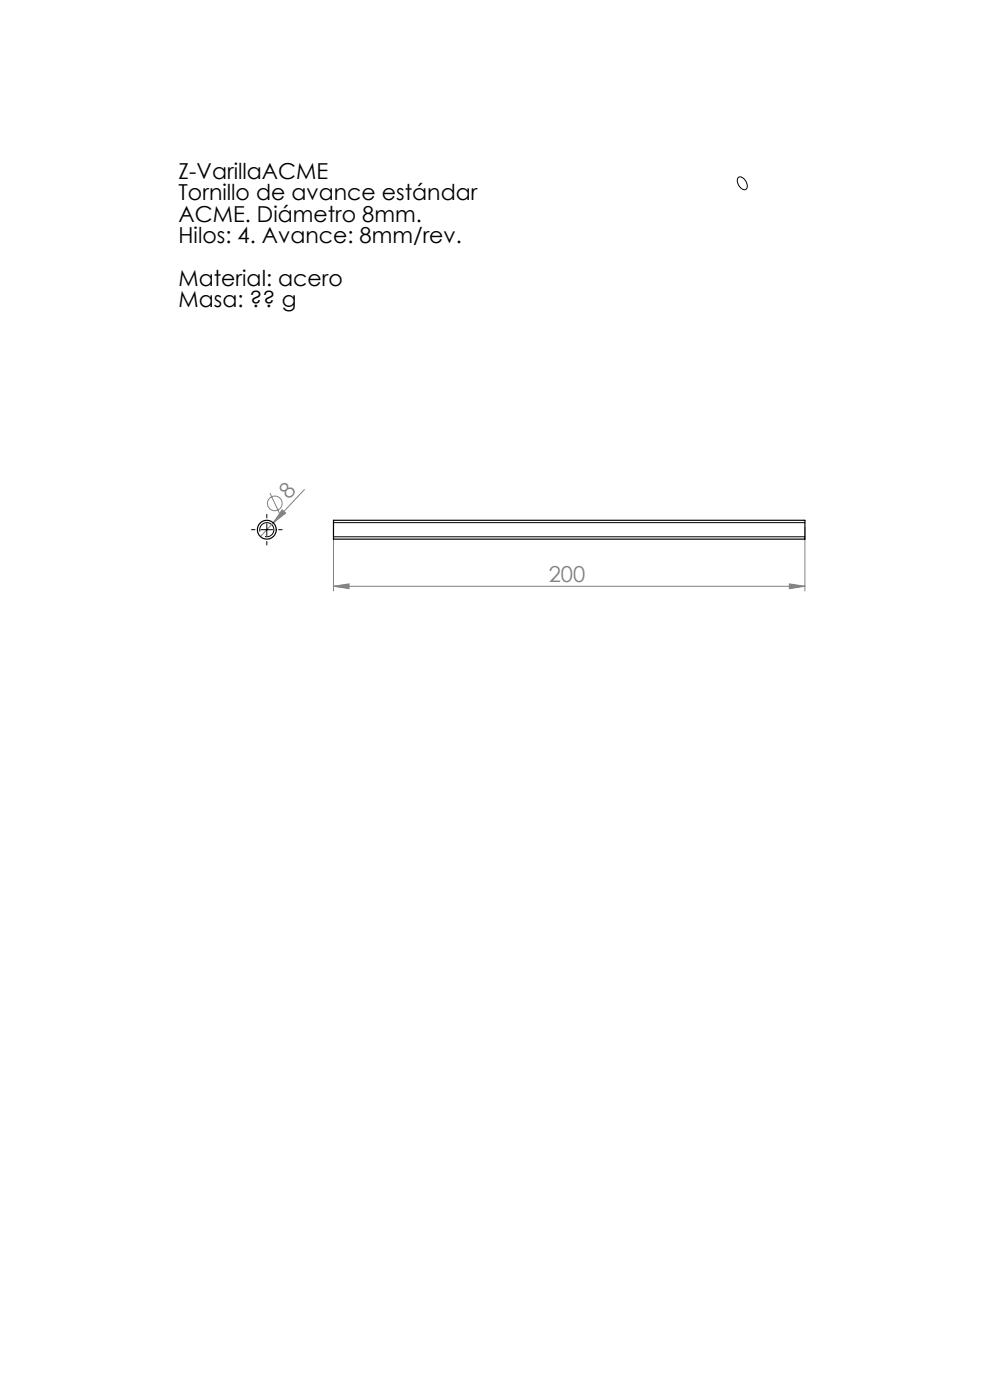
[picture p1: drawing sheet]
<svg xmlns="http://www.w3.org/2000/svg" width="210mm" height="297mm" viewBox="0 0 210 297" stroke-linecap="round" stroke-linejoin="round" font-family="sans-serif">
<g fill="none" stroke="#808080" stroke-width=".21">
<path d="M57.3 104.6l2 4.4M59.8 108.2l.8 .6-2.6 2.1zM64.6 103.8l-9.4 10M70.7 111.9v13.5M170.7 111.9v13.5M70.7 124.4l3.3-.5v1zM70.7 124.4h100M167.4 123.9l3.3 .5-3.3 .5z"/>
<circle cx="58.3" cy="106.8" r="1.56"/>
</g>
<path d="M156.6 37.7a1.49 1.49 0 0 1 1.9 1.4 .78 .78 0 0 1-.3 1.1 .78 .78 0 0 1-1.1-.4 1.78 1.78 0 0 1-.5-2.1zM55.1 112.8a1.5 1.5 0 0 1 1.4-1.9 1.5 1.5 0 0 1 1.6 1.6 1.5 1.5 0 0 1-1.9 1.3M55.3 112.4h2.5M56.6 111.1v2.5M70.7 110.9h100M70.7 113.9h100" fill="none" stroke="#000" stroke-width=".21"/>
<path d="M54.1 112.4h-.8M56.6 109.9v-.8M56.6 114.9v.7M59.1 112.4h.7" fill="none" stroke="#000" stroke-width=".21" stroke-dasharray="15.2 1.3 1.3 1.3"/>
<g fill="#808080">
<path d="M59.8 108.2l.8 .6-2.6 2.1z"/>
<path d="M70.7 124.4l3.3-.5v1zM167.4 123.9l3.3 .5-3.3 .5z"/>
</g>
<g fill="none" stroke="#000" stroke-width=".25">
<path d="M70.7 110.4h100v4h-100z"/>
<circle cx="56.6" cy="112.4" r="2"/>
</g>
<g font-size="4.7">
<text x="37.9" y="38">Z-VarillaACME</text>
<text x="37.9" y="42.5">Tornillo de avance estándar</text>
<text x="37.9" y="47.1">ACME. Diámetro 8mm.</text>
<text x="37.9" y="51.6">Hilos: 4. Avance: 8mm/rev.</text>
<text x="37.9" y="60.6">Material: acero</text>
<text x="37.9" y="65.2">Masa: ?? g</text>
</g>
<g font-size="4.7" fill="#808080">
<text x="61.3" y="106.1" transform="rotate(-47 61.3 106.1)">8</text>
<text x="116.4" y="123.4">200</text>
</g>
</svg>
